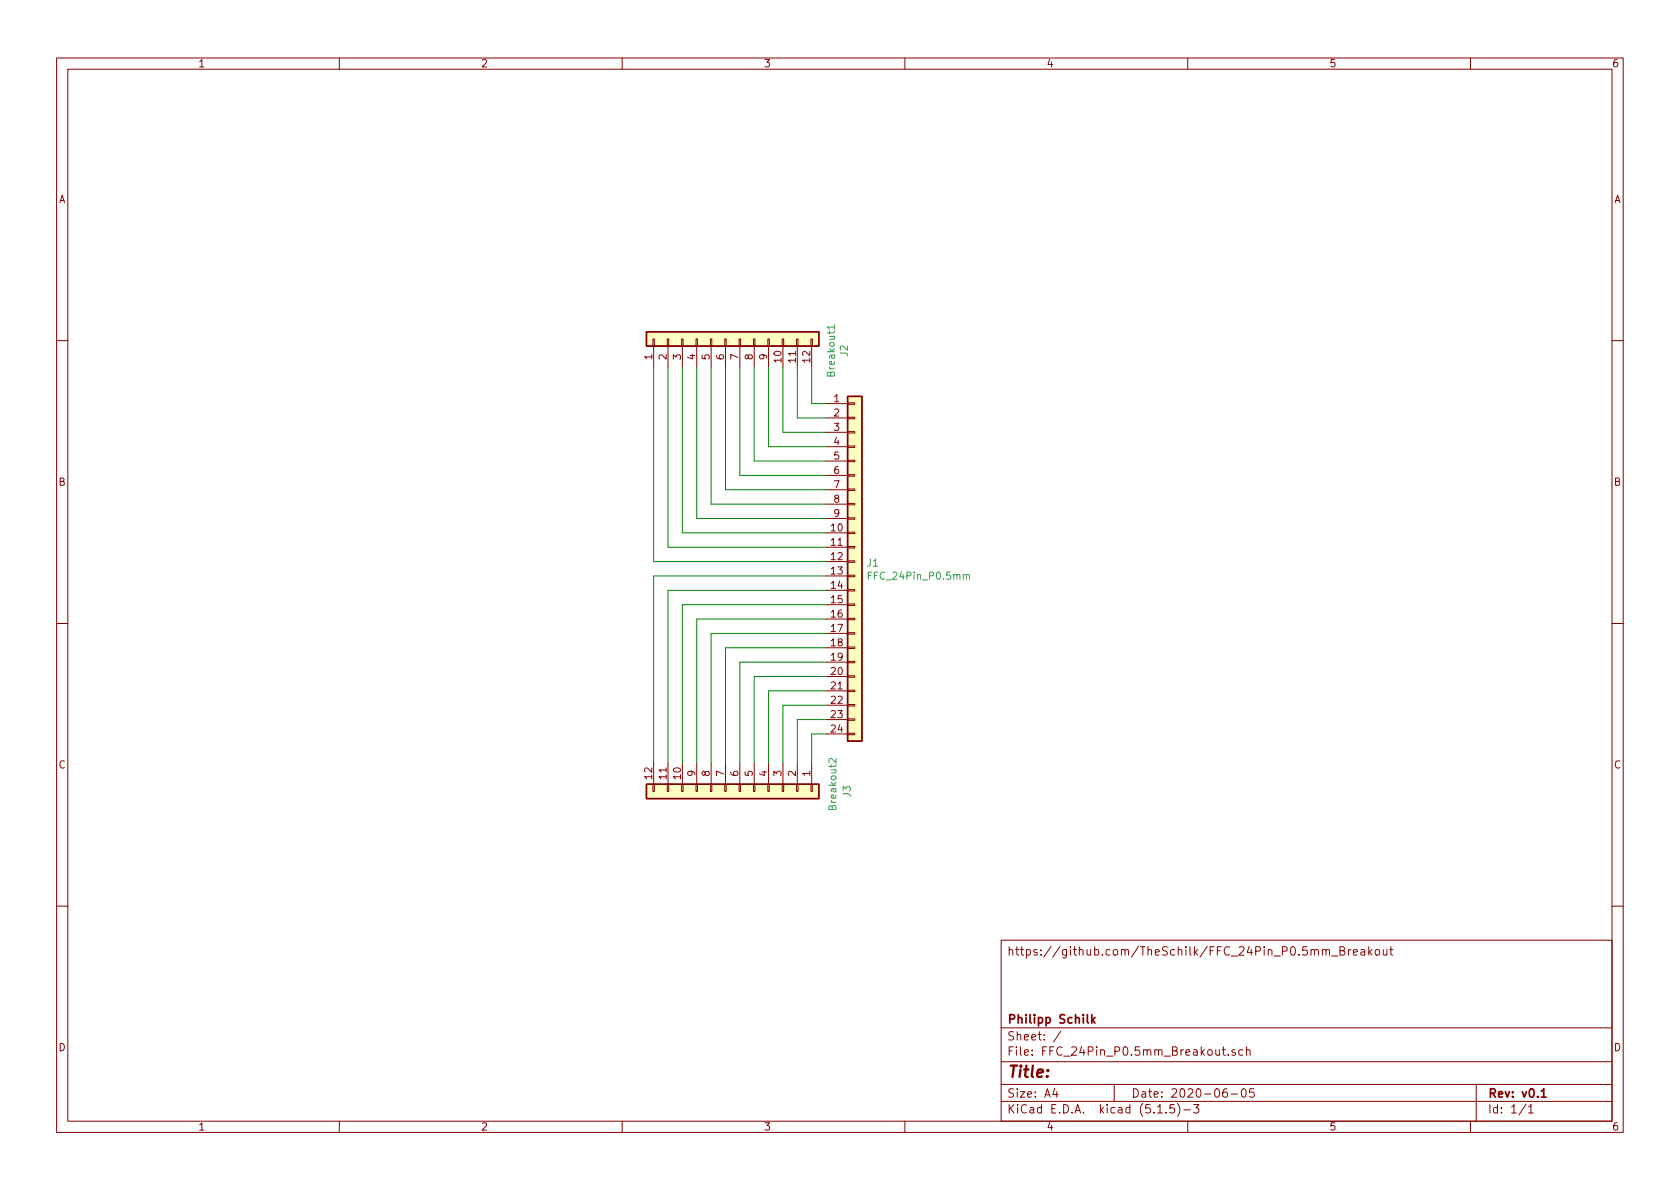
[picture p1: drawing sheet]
EESchema Schematic File Version 4
EELAYER 30 0
EELAYER END
$Descr A4 11693 8268
encoding utf-8
Sheet 1 1
Title ""
Date "2020-06-05"
Rev "v0.1"
Comp "Philipp Schilk"
Comment1 ""
Comment2 ""
Comment3 ""
Comment4 "https://github.com/TheSchilk/FFC_24Pin_P0.5mm_Breakout"
$EndDescr
$Comp
L Connector_Generic:Conn_01x24 J1
U 1 1
P 5950 3900
F 0 "J1" H 6030 3892 50  0000 L CNN
F 1 "FFC_24Pin_P0.5mm" H 6030 3801 50  0000 L CNN
F 2 "Connector_FFC-FPC:TE_2-1734839-4_1x24-1MP_P0.5mm_Horizontal" H 5950 3900 50  0001 C CNN
F 3 "~" H 5950 3900 50  0001 C CNN
	1    5950 3900
	1    0    0    -1  
$EndComp
$Comp
L Connector_Generic:Conn_01x12 J2
U 1 1
P 5050 2350
F 0 "J2" H 4968 1525 50  0000 C CNN
F 1 "Breakout1" H 4968 1616 50  0000 C CNN
F 2 "Connector_PinHeader_2.54mm:PinHeader_1x12_P2.54mm_Vertical" H 5050 2350 50  0001 C CNN
F 3 "~" H 5050 2350 50  0001 C CNN
	1    5050 2350
	0    -1   -1   0   
$EndComp
$Comp
L Connector_Generic:Conn_01x12 J3
U 1 1
P 5150 5500
F 0 "J3" H 5150 6250 50  0000 C CNN
F 1 "Breakout2" H 5100 6150 50  0000 C CNN
F 2 "Connector_PinHeader_2.54mm:PinHeader_1x12_P2.54mm_Vertical" H 5150 5500 50  0001 C CNN
F 3 "~" H 5150 5500 50  0001 C CNN
	1    5150 5500
	0    1    1    0   
$EndComp
Wire Wire Line
	5650 2550 5650 2800
Wire Wire Line
	5650 2800 5750 2800
Wire Wire Line
	5550 2550 5550 2900
Wire Wire Line
	5550 2900 5750 2900
Wire Wire Line
	5450 2550 5450 3000
Wire Wire Line
	5450 3000 5750 3000
Wire Wire Line
	5350 2550 5350 3100
Wire Wire Line
	5350 3100 5750 3100
Wire Wire Line
	5750 3200 5250 3200
Wire Wire Line
	5250 3200 5250 2550
Wire Wire Line
	5150 2550 5150 3300
Wire Wire Line
	5150 3300 5750 3300
Wire Wire Line
	5050 2550 5050 3400
Wire Wire Line
	5050 3400 5750 3400
Wire Wire Line
	5750 3500 4950 3500
Wire Wire Line
	4950 3500 4950 2550
Wire Wire Line
	4850 2550 4850 3600
Wire Wire Line
	4850 3600 5750 3600
Wire Wire Line
	5750 3700 4750 3700
Wire Wire Line
	4750 3700 4750 2550
Wire Wire Line
	4650 2550 4650 3800
Wire Wire Line
	4650 3800 5750 3800
Wire Wire Line
	5750 3900 4550 3900
Wire Wire Line
	4550 3900 4550 2550
Wire Wire Line
	5750 4000 4550 4000
Wire Wire Line
	4550 4000 4550 5300
Wire Wire Line
	5750 4100 4650 4100
Wire Wire Line
	4650 4100 4650 5300
Wire Wire Line
	4750 5300 4750 4200
Wire Wire Line
	4750 4200 5750 4200
Wire Wire Line
	5750 4300 4850 4300
Wire Wire Line
	4850 4300 4850 5300
Wire Wire Line
	4950 5300 4950 4400
Wire Wire Line
	4950 4400 5750 4400
Wire Wire Line
	5750 4500 5050 4500
Wire Wire Line
	5050 4500 5050 5300
Wire Wire Line
	5150 5300 5150 4600
Wire Wire Line
	5150 4600 5750 4600
Wire Wire Line
	5750 4700 5250 4700
Wire Wire Line
	5250 4700 5250 5300
Wire Wire Line
	5350 5300 5350 4800
Wire Wire Line
	5350 4800 5750 4800
Wire Wire Line
	5750 4900 5450 4900
Wire Wire Line
	5450 4900 5450 5300
Wire Wire Line
	5550 5300 5550 5000
Wire Wire Line
	5550 5000 5750 5000
Wire Wire Line
	5750 5100 5650 5100
Wire Wire Line
	5650 5100 5650 5300
$EndSCHEMATC
